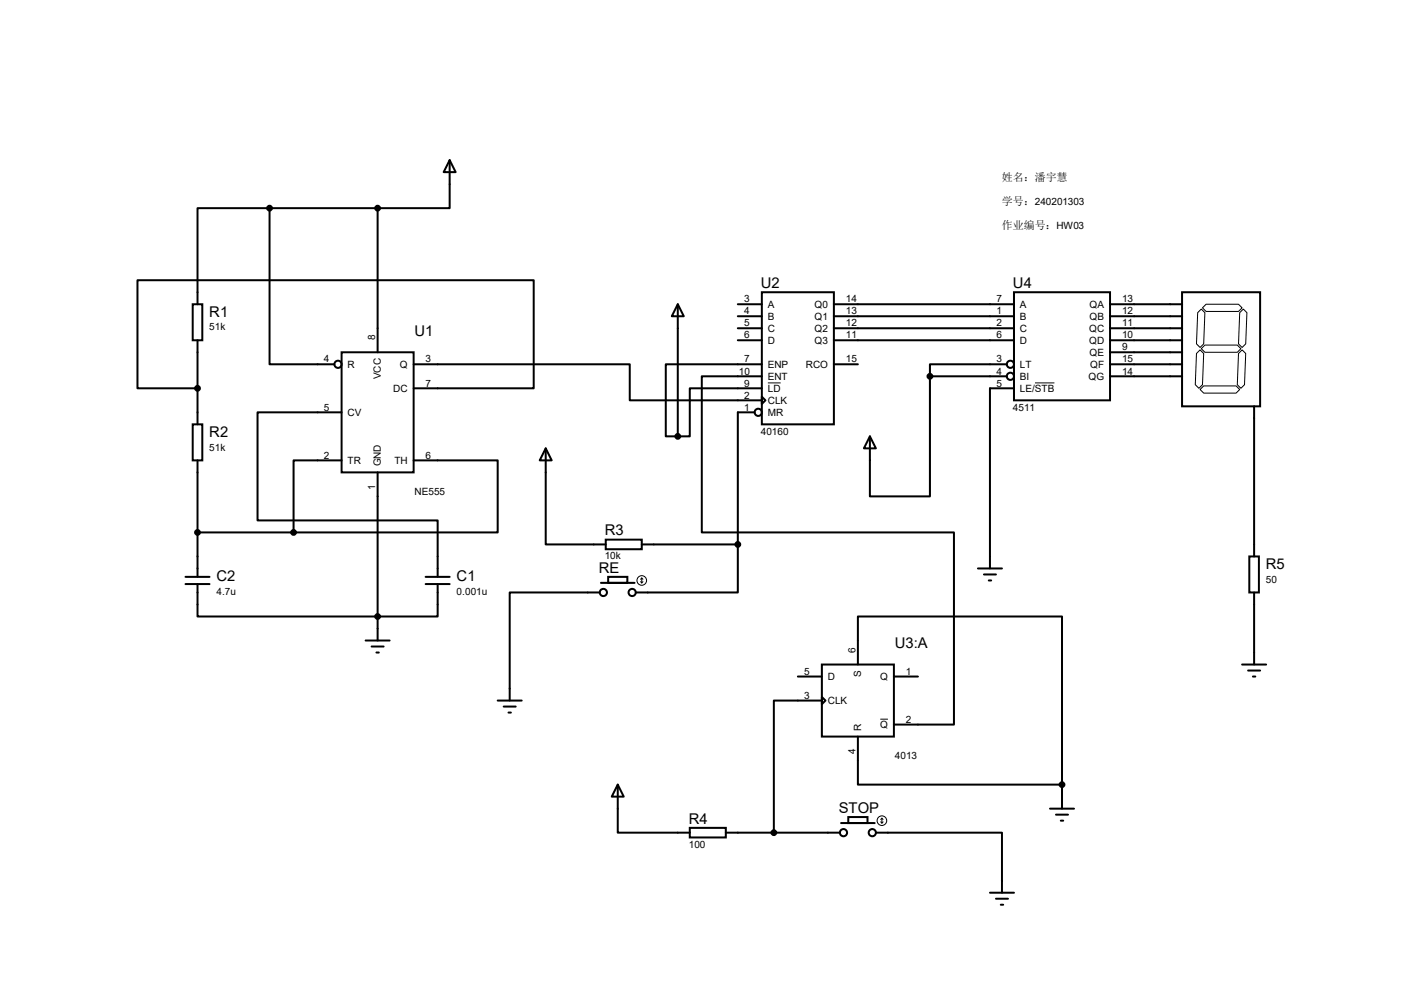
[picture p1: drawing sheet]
<svg xmlns="http://www.w3.org/2000/svg" width="297mm" height="210mm" viewBox="0 0 297 210" stroke-linecap="round" stroke-linejoin="round" font-family="sans-serif">
<g fill="none" stroke="#000" stroke-width=".42">
<path d="M95.1 33.9l1.3 2.5h-2.5zM95.1 33.9v10.1h-15.2M57 44h-15.2v20.3M57 44v33h13.7M57 44h22.9M79.9 44v30.5M40.8 64.3h2v7.7h-2zM41.8 72v17.7M72.3 74.5h15.2v25.4h-15.2zM87.5 77h45.7v7.7h28M143.4 64.3l1.3 2.6h-2.6zM143.4 64.3v28"/>
<path d="M156.1 64.3h5.1M156.1 66.9h5.1M156.1 69.4h5.1M156.1 72h5.1M161.2 61.8h15.2v27.9h-15.2zM161.2 79.6h-12.7v33h53.3v40.6h-12.7M161.2 77h-20.4v15.3h2.6M176.4 64.3h38.1M176.4 66.9h38.1M176.4 69.4h38.1M176.4 72h38.1M176.4 77h5.1"/>
<path d="M196.7 79.6v25.4h-12.7v-12.7M196.7 79.6h16.3M213 77h-16.3v2.6M214.5 61.8h20.3v22.9h-20.3zM234.8 64.3h15.3M234.8 66.9h15.3M234.8 69.4h15.3M234.8 72h15.3M234.8 74.5h15.3M234.8 77h15.3M234.8 79.6h15.3M250.1 61.8h16.5v24.1h-16.5z"/>
<path d="M40.8 89.7h2v7.7h-2zM41.8 82.1h-12.7v-22.8h83.8v22.8h-25.4M41.8 97.4v24.6M72.3 87.2h-17.8v22.9h38.1v11.9M72.3 97.4h-10.2v15.2M79.9 99.9v35.6M87.5 97.4h17.8v15.2h-43.2M115.4 94.8l1.3 2.6h-2.5zM115.4 94.8v20.3h12.7M159.6 87.2h-3.5v27.9M161.2 83.9l.7 .8-.7 .7zM161.2 82.1h-15.3v10.2h-2.5"/>
<path d="M184 92.3l1.3 2.5h-2.5zM214.5 82.1h-5.1v38.1M265.3 85.9v31.8M41.8 112.6h20.3M128.1 114.1h7.7v2.1h-7.7zM135.8 115.1h20.3M156.1 115.1v10.2h-21.6M264.3 117.7h2v7.6h-2zM39.2 122h5.1M39.2 123.5h5.1M41.8 123.5v6.9h50.8v-6.9M77.3 135.5h5.1"/>
<path d="M78.6 136.7h2.6M79.6 138h.5M90 122h5.1M90 123.5h5.1M126.9 125.3h-19.1v22.9M127.1 123.3h7.1M128.7 122h4v1.3h-4zM206.9 120.2h5.1M208.2 121.5h2.5M209.2 122.8h.5M265.3 125.3v15.2M105.3 148.2h5.1"/>
<path d="M106.6 149.4h2.5M107.6 150.7h.5M168.8 143.1h5.1M173.9 140.5h15.2v15.3h-15.2zM173.9 147.4l.7 .8-.7 .7zM173.9 148.2h-10.2v27.9M181.5 155.8v10.1h43.2M181.5 140.5v-10.1h43.2v35.5M189.1 143.1h5.1M262.8 140.5h5M264 141.8h2.6M265 143.1h.6"/>
<path d="M130.7 165.9l1.3 2.6h-2.6zM130.7 165.9v10.2h15.2M145.9 175.1h7.6v2h-7.6zM153.5 176.1h24.2M177.9 174.1h7.1M179.5 172.8h4v1.3h-4zM185.3 176.1h26.7v12.7M222.1 171h5.1M223.4 172.3h2.5M224.4 173.6h.5M224.7 165.9v5.1M209.4 188.8h5.1"/>
<path d="M210.7 190.1h2.5M211.7 191.3h.5"/>
<circle cx="71.5" cy="77" r=".76"/>
<circle cx="213.7" cy="79.6" r=".76"/>
<circle cx="213.7" cy="77" r=".76"/>
<circle cx="160.4" cy="87.2" r=".76"/>
<circle cx="127.6" cy="125.3" r=".76"/>
<circle cx="133.7" cy="125.3" r=".76"/>
<circle cx="178.4" cy="176.1" r=".76"/>
<circle cx="184.5" cy="176.1" r=".76"/>
</g>
<g fill="none" stroke="#000" stroke-width=".21">
<path d="M253.1 74.8l.8-.8 .7 .8-.2 6.6-.8 .7-.7-.7zM253.4 66.1l.7-.7 .8 .7-.3 6.6-.7 .8-.8-.8zM254.1 73.7l.8-.7h6.8l.8 .7-.8 .8h-6.8zM255.1 64.3h6.9l.8 .8-.8 .8h-6.9l-.7-.8zM262.3 66.1l.7-.7 .8 .7-.3 6.6-.7 .8-.8-.8zM262.8 74l.7 .8-.2 6.6-.8 .7-.8-.7 .3-6.6zM162.4 81h2.7M218.9 81h4.2M253.9 82.4l.7-.8h6.9l.8 .8-.8 .7h-6.9zM135.5 123l.3 .3M135.8 122.3v1M135.8 122.3l-.3 .2"/>
<path d="M135.8 122.3l.2 .2M136 123l-.2 .3M186.2 152.1h1.6M186.3 173.8l.3 .3M186.6 173.1v1M186.6 173.1l-.3 .2M186.6 173.1l.2 .2M186.8 173.8l-.2 .3"/>
<circle cx="135.8" cy="122.8" r="1.02"/>
<circle cx="186.6" cy="173.6" r="1.02"/>
</g>
<g fill="#000" stroke="#000" stroke-width=".42">
<circle cx="57" cy="44" r=".51"/>
<circle cx="79.9" cy="44" r=".51"/>
<circle cx="196.7" cy="79.6" r=".51"/>
<circle cx="41.8" cy="82.1" r=".51"/>
<circle cx="143.4" cy="92.3" r=".51"/>
<circle cx="41.8" cy="112.6" r=".51"/>
<circle cx="62.1" cy="112.6" r=".51"/>
<circle cx="156.1" cy="115.1" r=".51"/>
<circle cx="79.9" cy="130.4" r=".51"/>
<circle cx="163.7" cy="176.1" r=".51"/>
<circle cx="224.7" cy="165.9" r=".51"/>
</g>
<g font-size="3.1">
<text x="161" y="60.9">U2</text>
<text x="214.3" y="60.9">U4</text>
<text x="44.3" y="67">R1</text>
<text x="87.7" y="71.1">U1</text>
<text x="44.3" y="92.4">R2</text>
<text x="127.9" y="113.2">R3</text>
<text x="45.8" y="122.9">C2</text>
<text x="96.6" y="122.9">C1</text>
<text x="126.7" y="121.1">RE</text>
<text x="267.8" y="120.3">R5</text>
<text x="189.3" y="137.1">U3:A</text>
<text x="177.5" y="171.9">STOP</text>
<text x="145.7" y="174.2">R4</text>
</g>
<g font-size="2.3">
<text x="212" y="38.3">姓名：潘宇慧</text>
<text x="212" y="43.4">学号：240201303</text>
<text x="212" y="48.5">作业编号：HW03</text>
</g>
<g font-size="2.1">
<text x="157.4" y="64">3</text>
<text x="162.4" y="65.1">A</text>
<text x="172.3" y="65.1">Q0</text>
<text x="178.9" y="64">14</text>
<text x="210.8" y="64">7</text>
<text x="215.8" y="65.1">A</text>
<text x="230.5" y="65.1">QA</text>
<text x="237.4" y="64">13</text>
<text x="44.3" y="69.9">51k</text>
<text x="79.4" y="72" transform="rotate(-90 79.4 72)">8</text>
<text x="157.4" y="66.5">4</text>
<text x="157.4" y="69">5</text>
<text x="157.4" y="71.6">6</text>
<text x="162.4" y="67.6">B</text>
<text x="162.4" y="70.2">C</text>
<text x="172.3" y="67.6">Q1</text>
<text x="172.3" y="70.2">Q2</text>
<text x="178.9" y="66.5">13</text>
<text x="178.9" y="69">12</text>
<text x="178.9" y="71.6">11</text>
<text x="210.8" y="66.5">1</text>
<text x="210.8" y="69">2</text>
<text x="210.8" y="71.6">6</text>
<text x="215.8" y="67.6">B</text>
<text x="215.8" y="70.2">C</text>
<text x="230.4" y="70.2">QC</text>
<text x="230.5" y="67.6">QB</text>
<text x="237.4" y="66.5">12</text>
<text x="237.4" y="69">11</text>
<text x="237.4" y="71.6">10</text>
<text x="68.5" y="76.7">4</text>
<text x="73.5" y="77.8">R</text>
<text x="84.6" y="77.8">Q</text>
<text x="90" y="76.7">3</text>
<text x="157.4" y="76.7">7</text>
<text x="162.4" y="72.7">D</text>
<text x="162.4" y="77.8">ENP</text>
<text x="170.5" y="77.8">RCO</text>
<text x="172.3" y="72.7">Q3</text>
<text x="178.9" y="76.7">15</text>
<text x="210.8" y="76.7">3</text>
<text x="215.8" y="72.7">D</text>
<text x="215.8" y="77.8">LT</text>
<text x="230.4" y="72.7">QD</text>
<text x="230.5" y="75.3">QE</text>
<text x="230.6" y="77.8">QF</text>
<text x="237.4" y="74.1">9</text>
<text x="237.4" y="76.7">15</text>
<text x="80.6" y="80.2" transform="rotate(-90 80.6 80.2)">VCC</text>
<text x="83.2" y="82.9">DC</text>
<text x="90" y="81.7">7</text>
<text x="156.3" y="79.2">10</text>
<text x="157.4" y="81.7">9</text>
<text x="162.4" y="80.3">ENT</text>
<text x="162.4" y="82.9">LD</text>
<text x="210.8" y="79.2">4</text>
<text x="210.8" y="81.7">5</text>
<text x="215.8" y="80.3">BI</text>
<text x="215.8" y="82.9">LE/STB</text>
<text x="230.3" y="80.3">QG</text>
<text x="237.4" y="79.2">14</text>
<text x="68.5" y="86.8">5</text>
<text x="73.5" y="88">CV</text>
<text x="157.4" y="84.3">2</text>
<text x="157.4" y="86.8">1</text>
<text x="162.4" y="85.4">CLK</text>
<text x="162.4" y="88">MR</text>
<text x="214.3" y="86.8">4511</text>
<text x="44.3" y="95.3">51k</text>
<text x="161" y="91.9">40160</text>
<text x="68.5" y="97">2</text>
<text x="73.5" y="98.1">TR</text>
<text x="80.6" y="98.6" transform="rotate(-90 80.6 98.6)">GND</text>
<text x="83.4" y="98.1">TH</text>
<text x="90" y="97">6</text>
<text x="79.4" y="103.6" transform="rotate(-90 79.4 103.6)">1</text>
<text x="87.7" y="104.6">NE555</text>
<text x="127.9" y="118.3">10k</text>
<text x="45.8" y="125.8">4.7u</text>
<text x="96.6" y="125.8">0.001u</text>
<text x="267.8" y="123.2">50</text>
<text x="170.1" y="142.7">5</text>
<text x="175.1" y="143.8">D</text>
<text x="181" y="138" transform="rotate(-90 181 138)">6</text>
<text x="182.2" y="143.2" transform="rotate(-90 182.2 143.2)">S</text>
<text x="186.2" y="143.8">Q</text>
<text x="191.6" y="142.7">1</text>
<text x="170.1" y="147.8">3</text>
<text x="175.1" y="148.9">CLK</text>
<text x="182.2" y="154.5" transform="rotate(-90 182.2 154.5)">R</text>
<text x="186.2" y="154">Q</text>
<text x="191.6" y="152.9">2</text>
<text x="181" y="159.5" transform="rotate(-90 181 159.5)">4</text>
<text x="189.3" y="160.5">4013</text>
<text x="145.7" y="179.3">100</text>
</g>
</svg>
